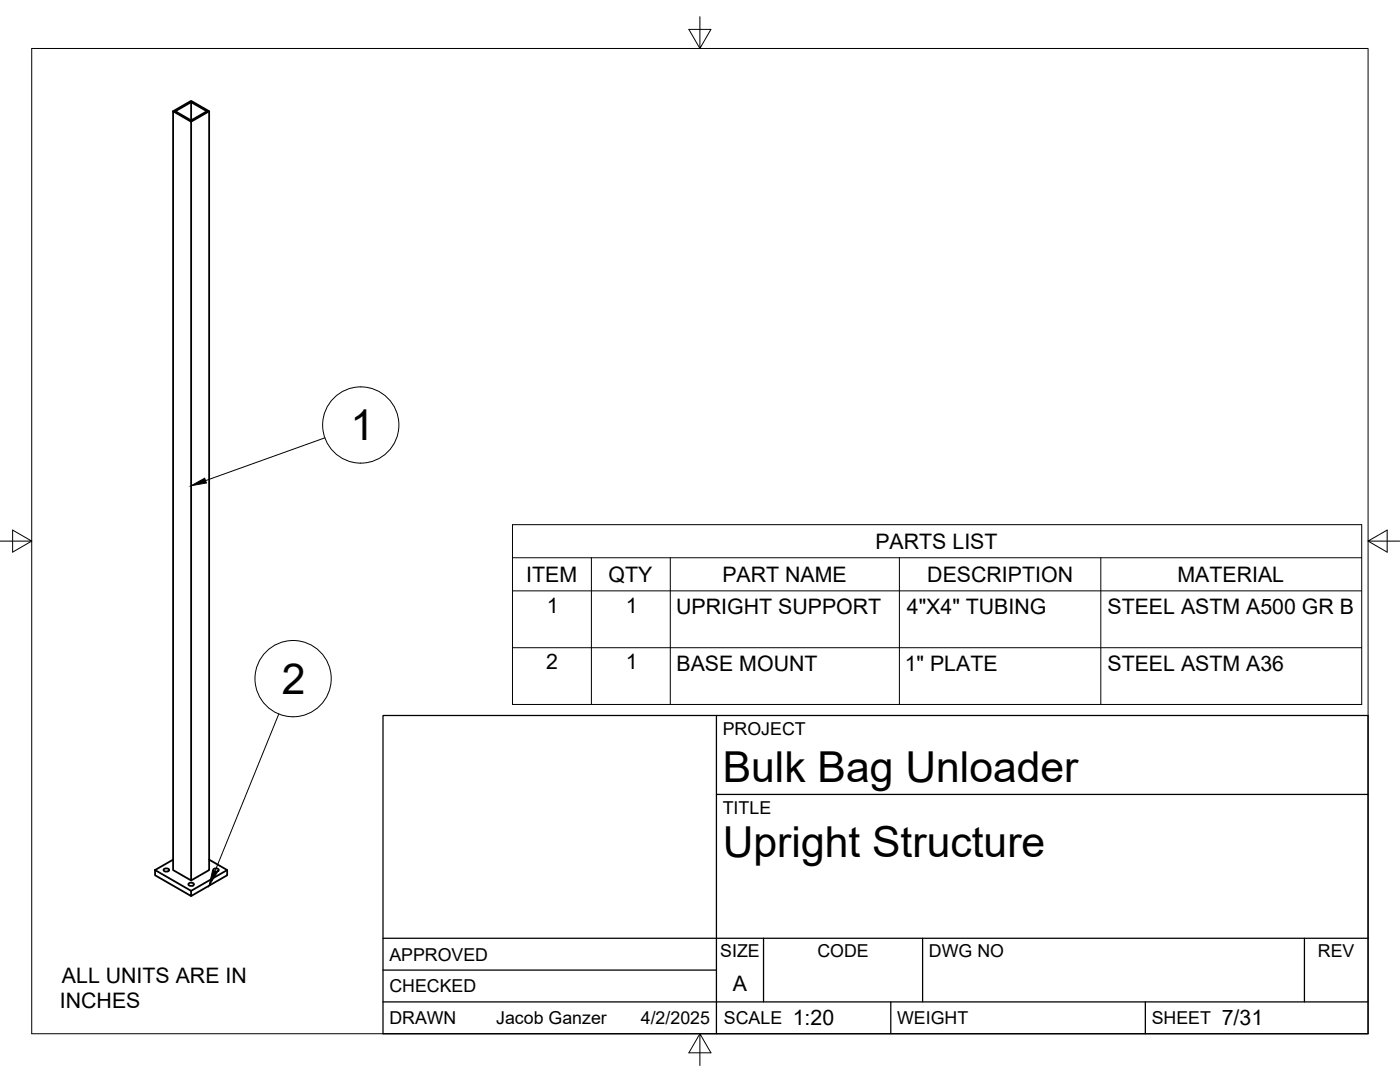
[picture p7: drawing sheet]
<svg xmlns="http://www.w3.org/2000/svg" width="279mm" height="216mm" viewBox="0 0 279 216" stroke-linecap="round" stroke-linejoin="round" font-family="sans-serif">
<!-- layer: Visible -->
<path d="M34.5 22.2v151.4l3.6 2.1v-151.4l-3.6-2.1 3.6-2.1 3.6 2.1v151.4l-3.6 2.1M38.1 20.4l-3.1 1.8 3.1 1.8 3.2-1.8-3.2-1.8v3.6M41.7 22.2l-3.6 2.1M32.8 173.4a.61 .61 0 0 1 .9 .3 .61 .61 0 0 1-.6 .2 .61 .61 0 0 1-.4-.4zM34.5 171.5l-3.6 2.1 7.2 4.2v1l-7.2-4.2v-1M37.8 176.2a.61 .61 0 0 1 .9 .3 .61 .61 0 0 1-.6 .3 .61 .61 0 0 1-.5-.4zM41.7 171.5l3.6 2.1v1l-7.2 4.2M42.7 173.4a.61 .61 0 0 1 .9 .3 .61 .61 0 0 1-.5 .2 .61 .61 0 0 1-.5-.4zM45.3 173.6l-7.2 4.2" fill="none" stroke="#000" stroke-width=".36"/>
<!-- layer: Border -->
<path d="M6.3 9.7h266.7v196.6h-266.7zM139.7 3.3v6.4l2.2-3.8h-4.4l2.2 3.8M0 108h6.3l-3.8-2.2v4.4l3.8-2.2M273 108l3.8 2.2v-4.4l-3.8 2.2h6.4M139.7 206.3l-2.2 3.8h4.4l-2.2-3.8v6.3" fill="none" stroke="#000" stroke-width=".2"/>
<!-- layer: Titleblock -->
<path d="M76.4 142.8h196.6v63.5h-196.6zM143 158.5h130M143 142.8v63.5M76.4 199.9h196.6M76.4 193.6h66.6M76.4 187.2h196.6M152.4 187.2v12.7M177.8 199.9v6.4M184.1 187.2v12.7M228.6 199.9v6.4M260.3 187.2v12.7" fill="none" stroke="#000" stroke-width=".25"/>
<!-- layer: Parts Lists -->
<path d="M102.3 104.7h169.5v35.9h-169.5zM102.3 111.3h169.5M102.3 117.9h169.5M118 111.3v29.3M133.8 111.3v29.3M179.5 111.3v29.3M219.7 111.3v29.3M102.3 129.2h169.5" fill="none" stroke="#000" stroke-width=".2"/>
<!-- layer: Balloons -->
<g fill="none" stroke="#000" stroke-width=".2">
<circle cx="72" cy="84.8" r="7.6"/>
<circle cx="58.5" cy="135.4" r="7.6"/>
</g>
<!-- layer: 0 -->
<path d="M38.1 96.9l2.8-1.5 .3 1zM42.4 173.7l.9 .4-1.6 2.6z" fill="#000" stroke="#000" stroke-width=".2"/>
<path d="M64.8 87.4l-23.8 8.5M55.6 142.5l-12.7 31.4" fill="none" stroke="#000" stroke-width=".2"/>
<g font-size="8.5">
<text x="69.9" y="87.9">1</text>
<text x="56.2" y="138.5">2</text>
<text x="144.3" y="156">Bulk Bag Unloader</text>
<text x="144.3" y="171">Upright Structure</text>
</g>
<g font-size="4.3">
<text x="174.7" y="109.5">PARTS LIST</text>
<text x="105" y="116.1">ITEM</text>
<text x="121.5" y="116">QTY</text>
<text x="144.2" y="116.1">PART NAME</text>
<text x="185.1" y="116.1">DESCRIPTION</text>
<text x="235" y="116.1">MATERIAL</text>
<text x="109.1" y="122.2">1</text>
<text x="124.9" y="122.2">1</text>
<text x="135" y="122.5">UPRIGHT SUPPORT</text>
<text x="181" y="122.5">4&quot;X4&quot; TUBING</text>
<text x="221" y="122.5">STEEL ASTM A500 GR B</text>
<text x="109" y="133.6">2</text>
<text x="124.9" y="133.6">1</text>
<text x="135" y="133.9">BASE MOUNT</text>
<text x="180.6" y="133.8">1&quot; PLATE</text>
<text x="221" y="133.9">STEEL ASTM A36</text>
<text x="12.4" y="196.1">ALL UNITS ARE IN</text>
<text x="146.3" y="197.7">A</text>
<text x="12" y="201.2">INCHES</text>
<text x="158.2" y="204.6">1:20</text>
<text x="243.8" y="204.6">7/31</text>
</g>
<g font-size="3.5">
<text x="144.3" y="146.6">PROJECT</text>
<text x="144.3" y="162.3">TITLE</text>
<text x="77.7" y="191.7">APPROVED</text>
<text x="143.7" y="191">SIZE</text>
<text x="163.1" y="191">CODE</text>
<text x="185.4" y="191">DWG NO</text>
<text x="263" y="191">REV</text>
<text x="77.7" y="198">CHECKED</text>
<text x="77.7" y="204.4">DRAWN</text>
<text x="99" y="204.4">Jacob Ganzer</text>
<text x="127.9" y="204.4">4/2/2025</text>
<text x="144.5" y="204.4">SCALE</text>
<text x="179" y="204.4">WEIGHT</text>
<text x="229.8" y="204.4">SHEET</text>
</g>
</svg>
